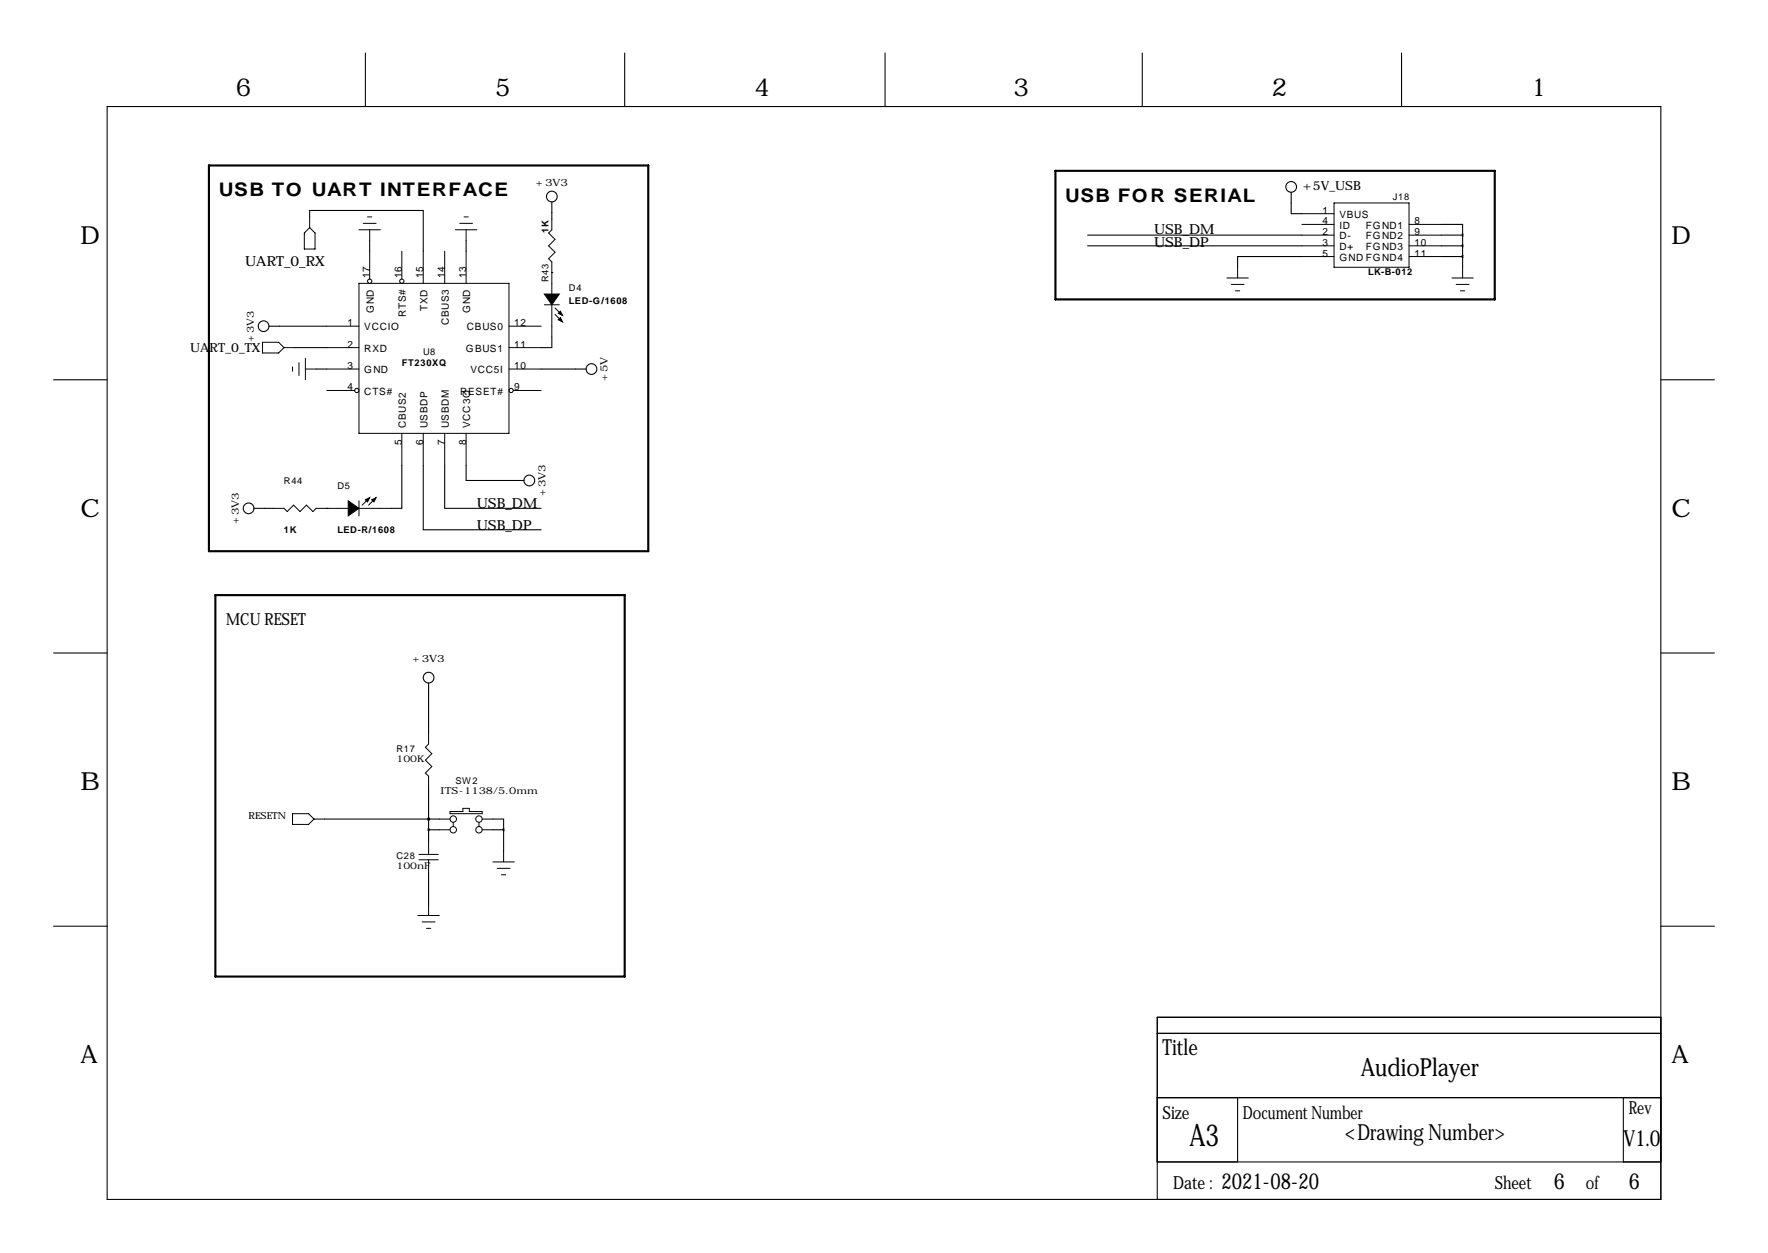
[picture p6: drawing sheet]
<svg xmlns="http://www.w3.org/2000/svg" width="419mm" height="297mm" viewBox="0 0 419 297" stroke-linecap="round" stroke-linejoin="round" font-family="sans-serif">
<g fill="none" stroke="#000" stroke-width=".25">
<path d="M86.6 12.6v12.7M148.1 12.6v12.7M209.8 12.6v12.7M270.8 12.6v12.7M332.2 12.6v12.7M25.4 25.3h368.3v259h-368.3zM73.4 51.4v-1.5h26.9v9.6M87.6 57v2.5M110.5 57v2.5M130.8 47.9v4M257.8 55.7h50.8M257.8 58.3h50.8"/>
<path d="M306.1 45.6v5.1h2.5M341.6 53.2h5.1v2.5M341.6 55.7h5.1M341.6 58.3h5.1M346.7 55.7v7.7M63.8 77.3h13.7M130.8 79.9v2.5h-2.5M130.8 64.6h.1M308.6 60.8h-15.2v2.6M341.6 60.8h5.1M12.7 90h12.7M69.8 82.4h7.7"/>
<path d="M74.9 87.5h2.6M128.3 87.5h10.6M393.7 90h12.7M95.2 110.3v10.2h-2.5M100.3 110.3v15.3h28M105.4 110.3v10.2h22.9M110.5 110.3v3.6h13.7M60.2 120.5h4.6M77.5 120.5h.1M12.7 154.8h12.7M393.7 154.8h12.7M101.6 161.9v11.9"/>
<path d="M77 194.2h27.1M101.6 194.2h.1M101.6 186.5v12.7M101.6 196.7h2.5M116.8 194.2h2.6v2.5M116.8 196.7h2.6M119.4 196.7v5.1M12.7 219.6h12.7M101.6 206.9v7.6M393.7 219.6h12.7M274.3 245h119.4M393.7 241.2h-119.4v43.1"/>
<path d="M274.3 275.4h119.4M274.3 260.2h119.4M293.4 260.2v15.2M384.8 260.2v15.2"/>
<circle cx="130.8" cy="46.6" r="1.27"/>
<circle cx="306.1" cy="44.3" r="1.27"/>
<circle cx="62.5" cy="77.3" r="1.27"/>
<circle cx="140.2" cy="87.5" r="1.27"/>
<circle cx="125.5" cy="113.9" r="1.27"/>
<circle cx="58.9" cy="120.5" r="1.27"/>
<circle cx="101.6" cy="160.6" r="1.27"/>
</g>
<path d="M49.5 39.2h104.2v91.5h-104.2zM250.2 40.5h104.1v30.5h-104.1zM51.1 141.1h97v90.4h-97z" fill="none" stroke="#000" stroke-width=".51"/>
<g fill="none" stroke="#000" stroke-width=".24">
<path d="M72.1 55.2l1.3-1.2 1.3 1.2v3.8h-2.6zM73.4 51.4v2.6M85.1 54.5h5.1M86.1 52.9h3.1M87.1 51.4h1M87.6 54.5v2.5M87.6 59.5v6.7M95.2 59.5v6.7M100.3 59.5v7.7M105.4 59.5v7.7M107.9 54.5h5.1M109 52.9h3"/>
<path d="M110 51.4h1M110.5 54.5v2.5M110.5 59.5v7.7M130.8 51.9v2.6l-.8 .7 1.6 1.6-1.6 1.5 1.6 1.5-1.6 1.5 .8 .8v7.6M308.6 50.7h7.6M308.6 55.7h7.6M308.6 58.3h7.6M308.6 53.2h7.6M316.2 48.1h17.8v15.3h-17.8zM334 55.7h7.6M334 58.3h7.6M334 53.2h7.6"/>
<path d="M77.5 77.3h7.6M85.1 67.2h35.5v35.5h-35.5zM120.6 77.3h7.7M129 72.2h3.6M130.8 72.2v7.7M131.6 73l1.5 1.5M131.6 74.5l1.5 1.6M290.8 65.9h5.1M291.8 67.4h3.1M292.9 68.9h1M293.4 63.4v2.5M308.6 60.8h7.6"/>
<path d="M334 60.8h7.6M344.2 65.9h5M345.2 67.4h3M346.2 68.9h1M346.7 63.4v2.5M62.2 81.1h3.8l1.3 1.3-1.3 1.3h-3.8zM67.3 82.4h2.5M69.3 87v1M70.9 86v3M72.4 87.5h2.5M72.4 84.9v5.1M77.5 82.4h7.6"/>
<path d="M77.5 92.6h6.6M77.5 87.5h7.6M120.6 82.4h7.7M120.6 87.5h7.7M121.7 92.6h6.6M85.1 118.7v3.6M87.4 118.2l-1.5 1.5M88.9 118.2l-1.5 1.5M95.2 102.7v7.6M100.3 102.7v7.6M105.4 102.7v7.6M110.5 102.7v7.6"/>
<path d="M64.8 120.5h2.5l.8 .8 1.5-1.6 1.5 1.6 1.5-1.6 1.6 1.6 .7-.8h7.6M85.1 120.5h7.6M101.6 173.8v2.6l-.8 .8 1.6 1.5-1.6 1.5 1.6 1.5-1.6 1.5 .8 .8v2.5M69.3 192.9h3.9l1.2 1.3-1.2 1.2h-3.9zM74.4 194.2h2.6M101.6 199.2v3.4M104.1 194.2h2.6M104.1 196.7h2.6M106.7 192.4h3v-.8h1.6v.8h3v.5h-7.6zM107.4 194.9v1M113.5 194.9v1M114.3 194.2h2.5"/>
<path d="M114.3 196.7h2.5M99.1 217h5M99.3 202.6h4.6M99.3 203.8h4.6M100.1 218.6h3M101.6 203.8v3.1M101.6 214.5v2.5M116.8 204.3h5.1M117.9 205.9h3M118.9 207.4h1M119.4 201.8v2.5M101.1 220.1h1"/>
<circle cx="87.6" cy="66.7" r=".51"/>
<circle cx="95.2" cy="66.7" r=".51"/>
<circle cx="84.6" cy="92.6" r=".51"/>
<circle cx="121.2" cy="92.6" r=".51"/>
<circle cx="107.4" cy="194.2" r=".76"/>
<circle cx="107.4" cy="196.7" r=".76"/>
<circle cx="113.5" cy="194.2" r=".76"/>
<circle cx="113.5" cy="196.7" r=".76"/>
</g>
<path d="M129 69.7h3.6l-1.8 2.5zM132.8 75.3l.5 1-1-.5zM132.8 73.8l.5 1-1-.5zM86.6 118.5l1-.5-.5 1zM88.1 118.5l1.1-.5-.6 1zM82.5 118.7l2.6 1.8-2.6 1.8z" fill="#000" stroke="#000" stroke-width=".24"/>
<text font-size="7.3" x="281.9" y="271.6">A3</text>
<g font-size="5.9">
<text x="55.9" y="22.7">6</text>
<text x="117.3" y="22.7">5</text>
<text x="178.8" y="22.7">4</text>
<text x="240.3" y="22.7">3</text>
<text x="301.5" y="22.7">2</text>
<text x="363" y="22.7">1</text>
<text x="19" y="57.8">D</text>
<text x="396.2" y="57.8">D</text>
<text x="19" y="122.5">C</text>
<text x="396.2" y="122.5">C</text>
<text x="19" y="187.3">B</text>
<text x="396.2" y="187.3">B</text>
<text x="19" y="252.1">A</text>
<text x="322.6" y="255.1">AudioPlayer</text>
<text x="396.2" y="252.1">A</text>
</g>
<g font-size="5.3">
<text x="275.6" y="250">Title</text>
<text x="318.8" y="270.4">&lt;Drawing Number&gt;</text>
<text x="384.8" y="271.6">V1.0</text>
<text x="289.6" y="281.8">2021-08-20</text>
<text x="368.3" y="281.8">6</text>
<text x="386.1" y="281.8">6</text>
</g>
<g font-size="4.4">
<text x="51.9" y="46.5">USB TO UART INTERFACE</text>
<text x="252.5" y="47.8">USB FOR SERIAL</text>
</g>
<g font-size="4.3">
<text x="275.6" y="265.3">Size</text>
<text x="294.6" y="265.3">Document Number</text>
<text x="386.1" y="264">Rev</text>
<text x="278.1" y="281.8">Date :</text>
<text x="354.3" y="281.8">Sheet</text>
<text x="375.9" y="281.8">of</text>
</g>
<text font-size="4" x="53.6" y="148.1">MCU RESET</text>
<g font-size="3.3">
<text x="273.6" y="55.5">USB_DM</text>
<text x="273.6" y="58.5">USB_DP</text>
<text x="58.1" y="63.1">UART_0_RX</text>
<text x="113" y="120.5">USB_DM</text>
<text x="113" y="125.6">USB_DP</text>
</g>
<g font-size="3">
<text x="308.9" y="45.1">+5V_USB</text>
<text x="45.1" y="83.4">UART_0_TX</text>
</g>
<g font-size="2.4">
<text x="127" y="44.1">+3V3</text>
<text x="313.5" y="50.7">1</text>
<text x="313.5" y="53.2">4</text>
<text x="317.5" y="51.6">VBUS</text>
<text x="335.3" y="53.2">8</text>
<text x="313.5" y="55.7">2</text>
<text x="313.5" y="58.3">3</text>
<text x="317.5" y="56.7">D-</text>
<text x="317.5" y="59.3">D+</text>
<text x="317.5" y="54.2">ID</text>
<text x="323.8" y="54.2">FGND1</text>
<text x="323.8" y="56.7">FGND2</text>
<text x="323.8" y="59.3">FGND3</text>
<text x="335.3" y="55.7">9</text>
<text x="335.3" y="58.3">10</text>
<text x="87.6" y="65.9" transform="rotate(-90 87.6 65.9)">17</text>
<text x="95.2" y="65.9" transform="rotate(-90 95.2 65.9)">16</text>
<text x="100.3" y="65.9" transform="rotate(-90 100.3 65.9)">15</text>
<text x="105.4" y="65.9" transform="rotate(-90 105.4 65.9)">14</text>
<text x="110.5" y="65.9" transform="rotate(-90 110.5 65.9)">13</text>
<text x="313.5" y="60.8">5</text>
<text x="317.5" y="61.8">GND FGND4</text>
<text x="335.3" y="60.8">11</text>
<text x="82.3" y="77.3">1</text>
<text x="88.6" y="74.2" transform="rotate(-90 88.6 74.2)">GND</text>
<text x="96.2" y="75.2" transform="rotate(-90 96.2 75.2)">RTS#</text>
<text x="101.3" y="73.7" transform="rotate(-90 101.3 73.7)">TXD</text>
<text x="106.4" y="77.1" transform="rotate(-90 106.4 77.1)">CBUS3</text>
<text x="111.5" y="74.2" transform="rotate(-90 111.5 74.2)">GND</text>
<text x="121.9" y="77.3">12</text>
<text x="82.3" y="82.4">2</text>
<text x="86.4" y="78.3">VCCIO</text>
<text x="86.4" y="83.4">RXD</text>
<text x="110.4" y="83.4">GBUS1</text>
<text x="110.7" y="78.3">CBUS0</text>
<text x="121.9" y="82.4">11</text>
<text x="82.3" y="87.5">3</text>
<text x="86.4" y="88.5">GND</text>
<text x="111.5" y="88.5">VCC5I</text>
<text x="121.9" y="87.5">10</text>
<text x="82.3" y="92.6">4</text>
<text x="86.4" y="93.6">CTS#</text>
<text x="109.1" y="93.6">RESET#</text>
<text x="121.9" y="92.6">9</text>
<text x="144" y="90.4" transform="rotate(-90 144 90.4)">+5V</text>
<text x="96.2" y="101.5" transform="rotate(-90 96.2 101.5)">CBUS2</text>
<text x="101.3" y="101.5" transform="rotate(-90 101.3 101.5)">USBDP</text>
<text x="106.4" y="101.5" transform="rotate(-90 106.4 101.5)">USBDM</text>
<text x="111.5" y="101.5" transform="rotate(-90 111.5 101.5)">VCC3O</text>
<text x="95.2" y="105.5" transform="rotate(-90 95.2 105.5)">5</text>
<text x="100.3" y="105.5" transform="rotate(-90 100.3 105.5)">6</text>
<text x="105.4" y="105.5" transform="rotate(-90 105.4 105.5)">7</text>
<text x="110.5" y="105.5" transform="rotate(-90 110.5 105.5)">8</text>
<text x="129.3" y="117.7" transform="rotate(-90 129.3 117.7)">+3V3</text>
<text x="56.6" y="124.3" transform="rotate(-90 56.6 124.3)">+3V3</text>
<text x="97.8" y="156.8">+3V3</text>
</g>
<g font-size="2.3">
<text x="60.2" y="81" transform="rotate(-90 60.2 81)">+3V3</text>
<text x="104.4" y="188.3">ITS-1138/5.0mm</text>
<text x="58.9" y="194.2">RESETN</text>
</g>
<g font-size="2.2">
<text x="330.2" y="47.4">J18</text>
<text x="130" y="55.2" transform="rotate(-90 130 55.2)">1K</text>
<text x="324.4" y="65.1">LK-B-012</text>
<text x="130" y="66.9" transform="rotate(-90 130 66.9)">R43</text>
<text x="134.9" y="68.9">D4</text>
<text x="134.9" y="72">LED-G/1608</text>
<text x="95.2" y="86.7">FT230XQ</text>
<text x="100.3" y="84.2">U8</text>
<text x="67.3" y="114.7">R44</text>
<text x="80" y="115.9">D5</text>
<text x="67.3" y="126.4">1K</text>
<text x="80" y="126.4">LED-R/1608</text>
<text x="94" y="178.2">R17</text>
<text x="94" y="180.7">100K</text>
<text x="107.9" y="185.8">SW2</text>
<text x="94" y="203.6">C28</text>
<text x="94" y="206.1">100nF</text>
</g>
</svg>
